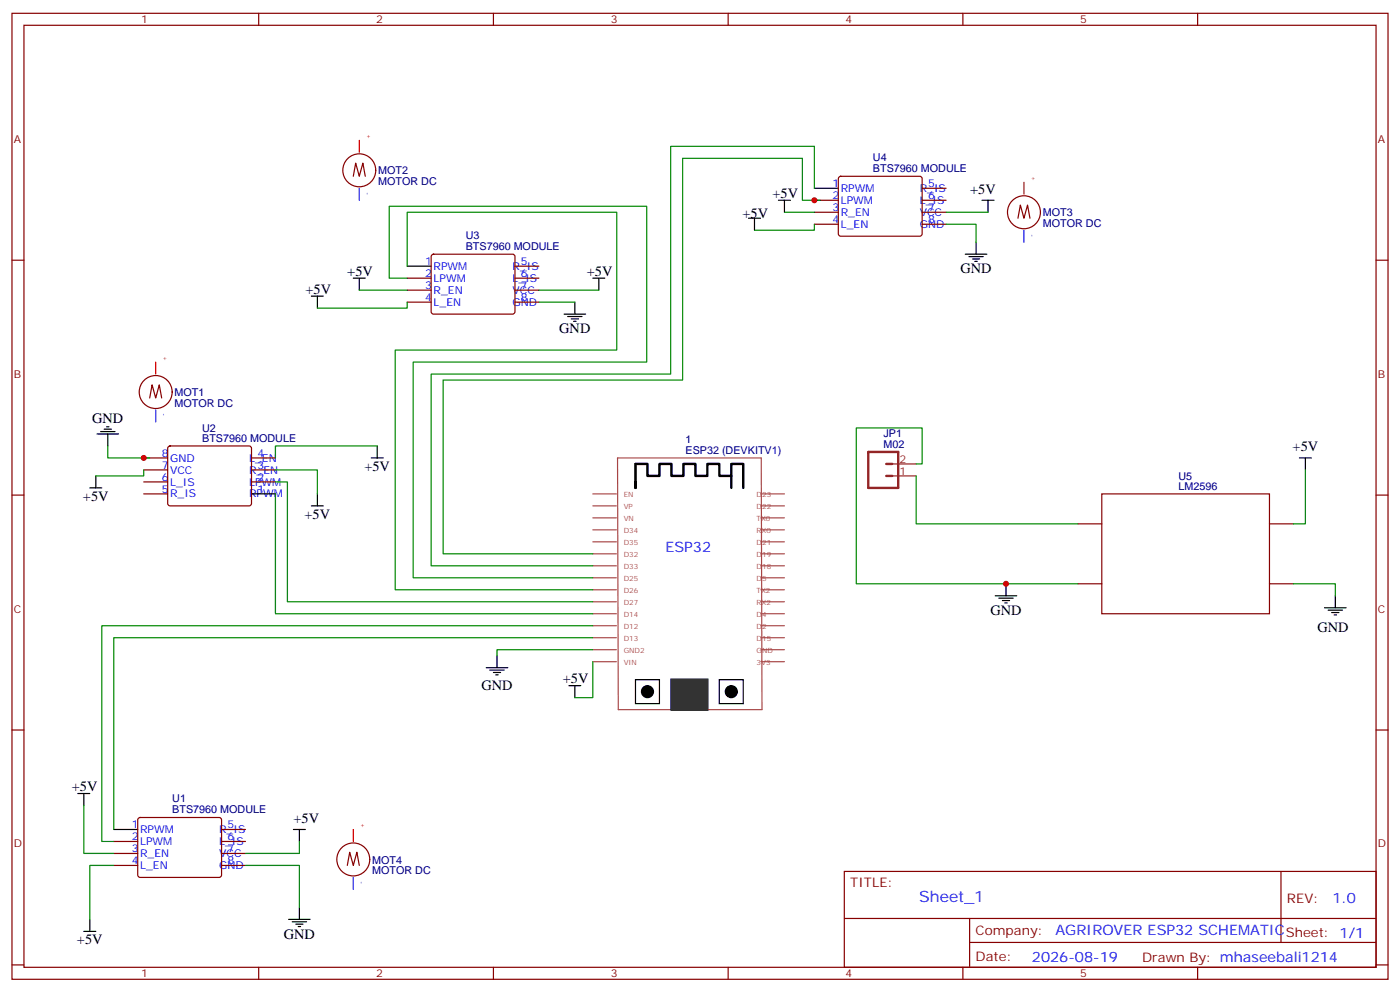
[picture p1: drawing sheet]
<svg xmlns="http://www.w3.org/2000/svg" width="412mm" height="292mm" viewBox="0 0 412 292" stroke-linecap="round" stroke-linejoin="round" font-family="sans-serif">
<g fill="none" stroke="#870000" stroke-width=".35">
<path d="M3.5 3.9h405.4v284.4h-405.4zM7.1 7.4h398.2v277.3h-398.2zM76.2 3.9v3.5M145.3 3.9v3.5M214.5 3.9v3.5M283.6 3.9v3.5M352.8 3.9v3.5M104.1 51.9l.7-3.9 1 3.9 1.1-3.9 .7 3.9M239.9 58.9h7M247.2 52.1l.4-.2h23.3l.5 .2 .2 .5v16.5l-.7 .4h-23.5l-.5-.7v-16.2zM271.6 58.9h7.1M271.6 55.4h7.1"/>
<path d="M3.5 76.6h3.6M127.2 75l.5-.2h23.3l.5 .2 .2 .5-.1 16.5-.6 .5-23.6-.1-.4-.6v-16.3zM151.7 78.4h7M239.9 62.5h7M239.9 66h7M271.6 62.5h7.1M271.6 66h7.1M299.9 64.2l.7-3.8 1 3.8 1.1-3.8 .7 3.8M405.3 76.6h3.6M119.9 81.9h7.1M119.9 85.4h7.1M119.9 88.9h7.1"/>
<path d="M151.7 81.9h7M151.7 85.4h7M151.7 88.9h7M44.1 117.2l.7-3.9 1.1 3.9 1-3.9 .7 3.9M42.3 138.3h7.1M42.3 134.8h7.1M49.6 131.5l.5-.2h23.3l.5 .2 .2 .5-.1 16.5-.6 .4-23.6-.1-.4-.6v-16.2zM74.1 138.3h7M74.1 134.8h7M3.5 145.7h3.6M42.3 141.9h7.1M42.3 145.4h7.1"/>
<path d="M74.1 141.9h7M317.5 154.2h7.1M324.6 145.4h49.3v35.3h-49.3zM373.9 154.2h7.1M405.3 145.7h3.6M317.5 171.8h7.1M373.9 171.8h7.1M3.5 214.9h3.6M405.3 214.9h3.6M33.5 247.7h7.1M33.5 251.2h7.1M33.5 254.7h7.1"/>
<path d="M40.8 240.8l.5-.2h23.3l.5 .2 .2 .5-.1 16.5-.6 .5-23.6-.1-.4-.6v-16.3zM65.3 247.7h7M65.3 251.2h7M65.3 254.7h7M65.3 244.2h7M102.3 254.7l.7-3.8 1.1 3.8 1-3.8 .7 3.8M248.7 256.5h156.6v28.2h-156.6zM377.3 256.5v20.9M248.7 270.4h156.5M285.6 277.4h119.6M285.6 270.4v14.1M3.5 284h3.6"/>
<path d="M76.2 284.7v3.6M145.3 284.7v3.6M214.5 284.7v3.6M283.6 284.7v3.6M352.8 284.7v3.6M405.3 284h3.6"/>
<circle cx="105.8" cy="50.1" r="4.9"/>
<circle cx="301.6" cy="62.5" r="4.9"/>
<circle cx="45.9" cy="115.4" r="4.9"/>
<circle cx="104.1" cy="253" r="4.9"/>
</g>
<g fill="none" stroke="#000" stroke-width=".35">
<path d="M229.3 58.9h3.5M231.1 58.9v3.6M239.9 55.4h7M289.3 58.9h3.5M291 58.9v3.6M119.9 78.4h7.1M220.5 64.2h3.5M222.2 64.2v3.6M284.3 74.8h6.4M285.4 75.5h4.2M286.5 76.2h2.1M287.2 76.9h.7"/>
<path d="M287.5 71.3v3.5M91.7 87.2h3.5M93.5 87.2v3.5M104.1 81.9h3.5M105.8 81.9v3.5M166.2 92.5h6.3M167.2 93.2h4.2M168.3 93.9h2.1M169 94.6h.7M169.3 88.9v3.6M174.6 81.9h3.6M176.4 81.9v3.5"/>
<path d="M28.6 127.7h6.3M29.6 127h4.3M30.7 126.3h2.1M31.4 125.6h.7M31.7 127.7v3.6M109.4 134.8h3.5M111.1 131.3v3.5M382.8 134.8h3.5M384.5 134.8v3.5M26.5 143.6h3.5M28.2 140.1v3.5M74.1 145.4h7"/>
<path d="M91.7 148.9h3.5M93.5 145.4v3.5M293.2 175.4h6.3M294.2 176.1h4.2M295.3 176.8h2.1M296 177.5h.7M296.3 171.8v3.6M390.2 178.9h6.3M391.2 179.6h4.3M393.3 175.4v3.5M143.2 196.5h6.4M144.3 197.2h4.2"/>
<path d="M145.3 197.9h2.2M146 198.6h.8M146.4 193v3.5M392.3 180.3h2.1M393 181h.7M167.6 201.8h3.5M169.3 201.8v3.6M187.2 200.1h7.1v7h-7.1zM211.9 200.1h7v7h-7zM22.9 233.6h3.6M24.7 233.6v3.5M33.5 244.2h7.1"/>
<path d="M86.4 244.2h3.6M88.2 244.2v3.5M24.7 274.1h3.5M26.5 270.6v3.5M85 270.6h6.4M86.1 271.3h4.2M87.1 272h2.2M87.8 272.7h.7M88.2 267.1v3.5"/>
</g>
<g fill="none" stroke="#a64a4a" stroke-width=".35">
<path d="M181.9 134.8h42.3l.3 74.1h-42.4zM174.6 159.5h7M174.6 156h7M174.6 152.4h7M174.6 148.9h7M174.6 145.4h7M224.1 159.5h7M224.1 156h7M224.1 152.4h7M224.1 148.9h7M224.1 145.4h7M174.6 177.1h7"/>
<path d="M174.6 173.6h7M174.6 170.1h7M174.6 166.5h7M174.6 163h7M224.1 177.1h7M224.1 173.6h7M224.1 170.1h7M224.1 166.5h7M224.1 163h7M174.6 194.8h7M174.6 191.2h7M174.6 187.7h7"/>
<path d="M174.6 184.2h7M174.6 180.7h7M224.1 194.8h7M224.1 191.2h7M224.1 187.7h7M224.1 184.2h7M224.1 180.7h7"/>
</g>
<path d="M197.8 200.1h10.6v8.8h-10.6z" fill="#333" stroke="#333" stroke-width=".71"/>
<g fill="#000" stroke="#000" stroke-width=".35">
<circle cx="190.7" cy="203.6" r="1.76"/>
<circle cx="215.4" cy="203.6" r="1.76"/>
</g>
<path d="M187.2 141.9v1.7v-7h3.5v3.5h3.6v-3.5h3.5v3.5h3.5v-3.5h3.5v3.5h3.6v-3.5h3.5v3.5h3.5v-3.5h3.5v7M215.4 140.1v3.5" fill="none" stroke="#000" stroke-width=".71"/>
<path d="M105.8 55.4v3.5M301.6 67.8v3.5M45.9 120.7v3.5M104.1 258.3v3.5" fill="none" stroke="#00f" stroke-width=".35"/>
<path d="M105.8 41.3v3.5M301.6 53.7v3.5M45.9 106.6v3.5M104.1 244.2v3.5" fill="none" stroke="#f00" stroke-width=".35"/>
<g fill="none" stroke="#008700" stroke-width=".35">
<path d="M239.9 55.4v-12.3h-42.3v67h-70.6v56.4h47.6M241.7 58.9h-5.3v-12.3h-35.3v65.3h-70.6v51.1h44.1M119.9 78.4v-15.9h61.8v40.5h-65.3v70.6h58.2M231.1 62.5h8.8M239.9 66v1.8h-17.7M278.7 66h8.8v5.3M278.7 62.5h12.3M105.8 85.4h14.1M119.9 88.9v1.8h-26.4M119.9 81.9h-5.2v-21.2h75.8v45.9h-68.8v63.5h52.9M158.7 85.4h17.7M158.7 88.9h10.6"/>
<path d="M31.7 131.3v3.5h12.4M42.3 138.3v1.8h-14.1M81.1 138.3h12.4v7.1M111.1 131.3h-30v3.5M269.9 136.6h1.7v-10.6h-19.4v45.8h65.3M384.5 138.3v15.9h-3.5M81.1 145.4v35.3h93.5M81.1 141.9h3.6v35.2h89.9M269.9 140.1v14.1h47.6M381 171.8h12.3v3.6M174.6 194.8v10.6h-5.3M174.6 191.2h-28.2v1.8"/>
<path d="M174.6 187.7h-141.1v56.5M174.6 184.2h-144.6v63.5h3.5M24.7 237.1v14.1h8.8M33.5 254.7h-7v15.9M72.3 254.7h15.9v12.4M88.2 247.7v3.5h-15.9"/>
</g>
<path d="M255.8 133h8.8v10.6h-8.8zM261.1 136.6h1.7M261.1 140.1h1.7" fill="none" stroke="#8c2424" stroke-width=".71"/>
<path d="M262.8 136.6h7.1M262.8 140.1h7.1" fill="none" stroke="#8c2424" stroke-width=".35"/>
<g fill="#c00">
<circle cx="42.3" cy="134.8" r=".88"/>
<circle cx="239.9" cy="58.9" r=".88"/>
<circle cx="296.3" cy="171.8" r=".88"/>
</g>
<text font-size="4.6" fill="#00f" x="270.8" y="265.5">Sheet_1</text>
<g font-size="4.2">
<text x="227.5" y="58.2">+5V</text>
<text x="285.8" y="57.2">+5V</text>
<text x="218.7" y="64.2">+5V</text>
<text x="102.3" y="81.2">+5V</text>
<text x="172.9" y="81.2">+5V</text>
<text x="282.9" y="80.5">GND</text>
<text x="90" y="86.5">+5V</text>
<text x="164.7" y="98.1">GND</text>
<text x="27.1" y="124.6">GND</text>
<text x="380.8" y="132.8">+5V</text>
<text x="107.3" y="138.6">+5V</text>
<text x="24.4" y="147.5">+5V</text>
<text x="89.7" y="152.8">+5V</text>
<text x="291.7" y="181">GND</text>
<text x="388.1" y="185.9">GND</text>
<text x="141.8" y="203.2">GND</text>
<text x="165.8" y="201.1">+5V</text>
<text x="21.2" y="232.9">+5V</text>
<text x="86.4" y="242.4">+5V</text>
<text x="22.7" y="278">+5V</text>
<text x="83.6" y="276.3">GND</text>
</g>
<g font-size="4.2" fill="#00f">
<text x="196" y="162.6">ESP32</text>
<text x="392.5" y="265.8">1.0</text>
<text x="310.9" y="275.3">AGRIROVER ESP32 SCHEMATICSheet: 1/1</text>
<text x="304" y="283.1">2026-08-19</text>
</g>
<g font-size="3.9" fill="#800">
<text x="250.5" y="261.1">TITLE:</text>
<text x="379.1" y="265.8">REV:</text>
<text x="287.4" y="275.3">Company:</text>
<text x="287.4" y="283">Date:</text>
<text x="336.4" y="283.1">Drawn By: mhaseebali1214</text>
</g>
<g font-size="3.2" fill="#800">
<text x="41.6" y="6.9">1</text>
<text x="110.8" y="6.9">2</text>
<text x="179.9" y="6.9">3</text>
<text x="249.1" y="6.9">4</text>
<text x="318.2" y="6.9">5</text>
<text x="4.1" y="42">A</text>
<text x="405.9" y="42">A</text>
<text x="4.1" y="111.2">B</text>
<text x="405.9" y="111.2">B</text>
<text x="4.1" y="180.3">C</text>
<text x="405.9" y="180.3">C</text>
<text x="4.1" y="249.4">D</text>
<text x="405.9" y="249.4">D</text>
<text x="41.6" y="287.7">1</text>
<text x="110.8" y="287.7">2</text>
<text x="179.9" y="287.7">3</text>
<text x="249.1" y="287.7">4</text>
<text x="318.2" y="287.7">5</text>
</g>
<g font-size="3.2" fill="#000080">
<text x="257.1" y="47.3">U4</text>
<text x="111.4" y="51.3">MOT2</text>
<text x="257.1" y="50.5">BTS7960 MODULE</text>
<text x="111.4" y="54.4">MOTOR DC</text>
<text x="307.2" y="63.7">MOT3</text>
<text x="137.2" y="70.2">U3</text>
<text x="307.2" y="66.8">MOTOR DC</text>
<text x="137.2" y="73.5">BTS7960 MODULE</text>
<text x="51.4" y="119.7">MOTOR DC</text>
<text x="51.4" y="116.6">MOT1</text>
<text x="59.6" y="130.2">BTS7960 MODULE</text>
<text x="59.6" y="127.2">U2</text>
<text x="201.9" y="130.5">1</text>
<text x="260.3" y="131.8">M02</text>
<text x="260.3" y="128.7">JP1</text>
<text x="201.9" y="133.7">ESP32 (DEVKITV1)</text>
<text x="347.1" y="141.2">U5</text>
<text x="347.1" y="144.3">LM2596</text>
<text x="50.8" y="239.3">BTS7960 MODULE</text>
<text x="50.8" y="236">U1</text>
<text x="109.6" y="257.3">MOTOR DC</text>
<text x="109.6" y="254.2">MOT4</text>
</g>
<g font-size="3.2" fill="#00f">
<text x="245.2" y="55.1">1</text>
<text x="245.2" y="58.6">2</text>
<text x="247.6" y="56.5">RPWM</text>
<text x="270.9" y="56.5">R_IS</text>
<text x="273.4" y="55.1">5</text>
<text x="273.4" y="58.6">6</text>
<text x="245.2" y="62.1">3</text>
<text x="245.2" y="65.7">4</text>
<text x="247.6" y="60">LPWM</text>
<text x="247.6" y="63.5">R_EN</text>
<text x="270.9" y="60">L_IS</text>
<text x="270.9" y="63.5">VCC</text>
<text x="273.4" y="62.1">7</text>
<text x="273.4" y="65.7">8</text>
<text x="247.6" y="67.1">L_EN</text>
<text x="270.9" y="67.1">GND</text>
<text x="125.2" y="78">1</text>
<text x="153.5" y="78">5</text>
<text x="125.2" y="81.5">2</text>
<text x="127.7" y="79.4">RPWM</text>
<text x="127.7" y="82.9">LPWM</text>
<text x="151" y="79.4">R_IS</text>
<text x="151" y="82.9">L_IS</text>
<text x="153.5" y="81.5">6</text>
<text x="125.2" y="85.1">3</text>
<text x="125.2" y="88.6">4</text>
<text x="127.7" y="86.5">R_EN</text>
<text x="127.7" y="90">L_EN</text>
<text x="151" y="86.5">VCC</text>
<text x="151" y="90">GND</text>
<text x="153.5" y="85.1">7</text>
<text x="153.5" y="88.6">8</text>
<text x="47.6" y="138">7</text>
<text x="47.6" y="134.4">8</text>
<text x="50.1" y="135.9">GND</text>
<text x="73.4" y="135.9">L_EN</text>
<text x="75.8" y="138">3</text>
<text x="75.8" y="134.4">4</text>
<text x="47.6" y="141.5">6</text>
<text x="50.1" y="142.9">L_IS</text>
<text x="50.1" y="139.4">VCC</text>
<text x="73.4" y="142.9">LPWM</text>
<text x="73.4" y="139.4">R_EN</text>
<text x="75.8" y="141.5">2</text>
<text x="47.6" y="145">5</text>
<text x="50.1" y="146.4">R_IS</text>
<text x="73.4" y="146.4">RPWM</text>
<text x="75.8" y="145">1</text>
<text x="38.8" y="243.8">1</text>
<text x="41.3" y="245.2">RPWM</text>
<text x="64.6" y="245.2">R_IS</text>
<text x="67" y="243.8">5</text>
<text x="38.8" y="247.3">2</text>
<text x="38.8" y="250.9">3</text>
<text x="41.3" y="248.7">LPWM</text>
<text x="64.6" y="248.7">L_IS</text>
<text x="67" y="247.3">6</text>
<text x="67" y="250.9">7</text>
<text x="38.8" y="254.4">4</text>
<text x="41.3" y="252.3">R_EN</text>
<text x="41.3" y="255.8">L_EN</text>
<text x="64.6" y="252.3">VCC</text>
<text x="64.6" y="255.8">GND</text>
<text x="67" y="254.4">8</text>
</g>
<g font-size="3.2" fill="#8d2323">
<text x="264.9" y="136.2">2</text>
<text x="264.9" y="139.7">1</text>
</g>
<g font-size="2.1" fill="#a54b4b">
<text x="183.7" y="149.9">VP</text>
<text x="183.7" y="146.4">EN</text>
<text x="222.9" y="149.9">D22</text>
<text x="222.9" y="146.4">D23</text>
<text x="183.7" y="153.5">VN</text>
<text x="222.9" y="153.5">TX0</text>
<text x="183.7" y="160.5">D35</text>
<text x="183.7" y="157">D34</text>
<text x="222.9" y="160.5">D21</text>
<text x="222.9" y="157">RX0</text>
<text x="183.7" y="167.6">D33</text>
<text x="183.7" y="164.1">D32</text>
<text x="222.9" y="167.6">D18</text>
<text x="222.9" y="164.1">D19</text>
<text x="183.7" y="171.1">D25</text>
<text x="222.9" y="171.1">D5</text>
<text x="183.7" y="178.2">D27</text>
<text x="183.7" y="174.6">D26</text>
<text x="222.9" y="178.2">RX2</text>
<text x="222.9" y="174.6">TX2</text>
<text x="183.7" y="185.2">D12</text>
<text x="183.7" y="181.7">D14</text>
<text x="222.9" y="185.2">D2</text>
<text x="222.9" y="181.7">D4</text>
<text x="183.7" y="188.8">D13</text>
<text x="222.9" y="188.8">D15</text>
<text x="183.7" y="195.8">VIN</text>
<text x="183.7" y="192.3">GND2</text>
<text x="222.9" y="195.8">3V3</text>
<text x="222.9" y="192.3">GND</text>
</g>
<g font-size="1.8" fill="#f00">
<text x="109" y="40.9" transform="rotate(-90 109 40.9)">+</text>
<text x="304.8" y="53.2" transform="rotate(-90 304.8 53.2)">+</text>
<text x="49" y="106.1" transform="rotate(-90 49 106.1)">+</text>
<text x="107.2" y="243.7" transform="rotate(-90 107.2 243.7)">+</text>
</g>
<g font-size="1.8" fill="#00f">
<text x="108.7" y="57.3" transform="rotate(-90 108.7 57.3)">-</text>
<text x="304.4" y="69.6" transform="rotate(-90 304.4 69.6)">-</text>
<text x="48.7" y="122.6" transform="rotate(-90 48.7 122.6)">-</text>
<text x="106.9" y="260.1" transform="rotate(-90 106.9 260.1)">-</text>
</g>
</svg>
